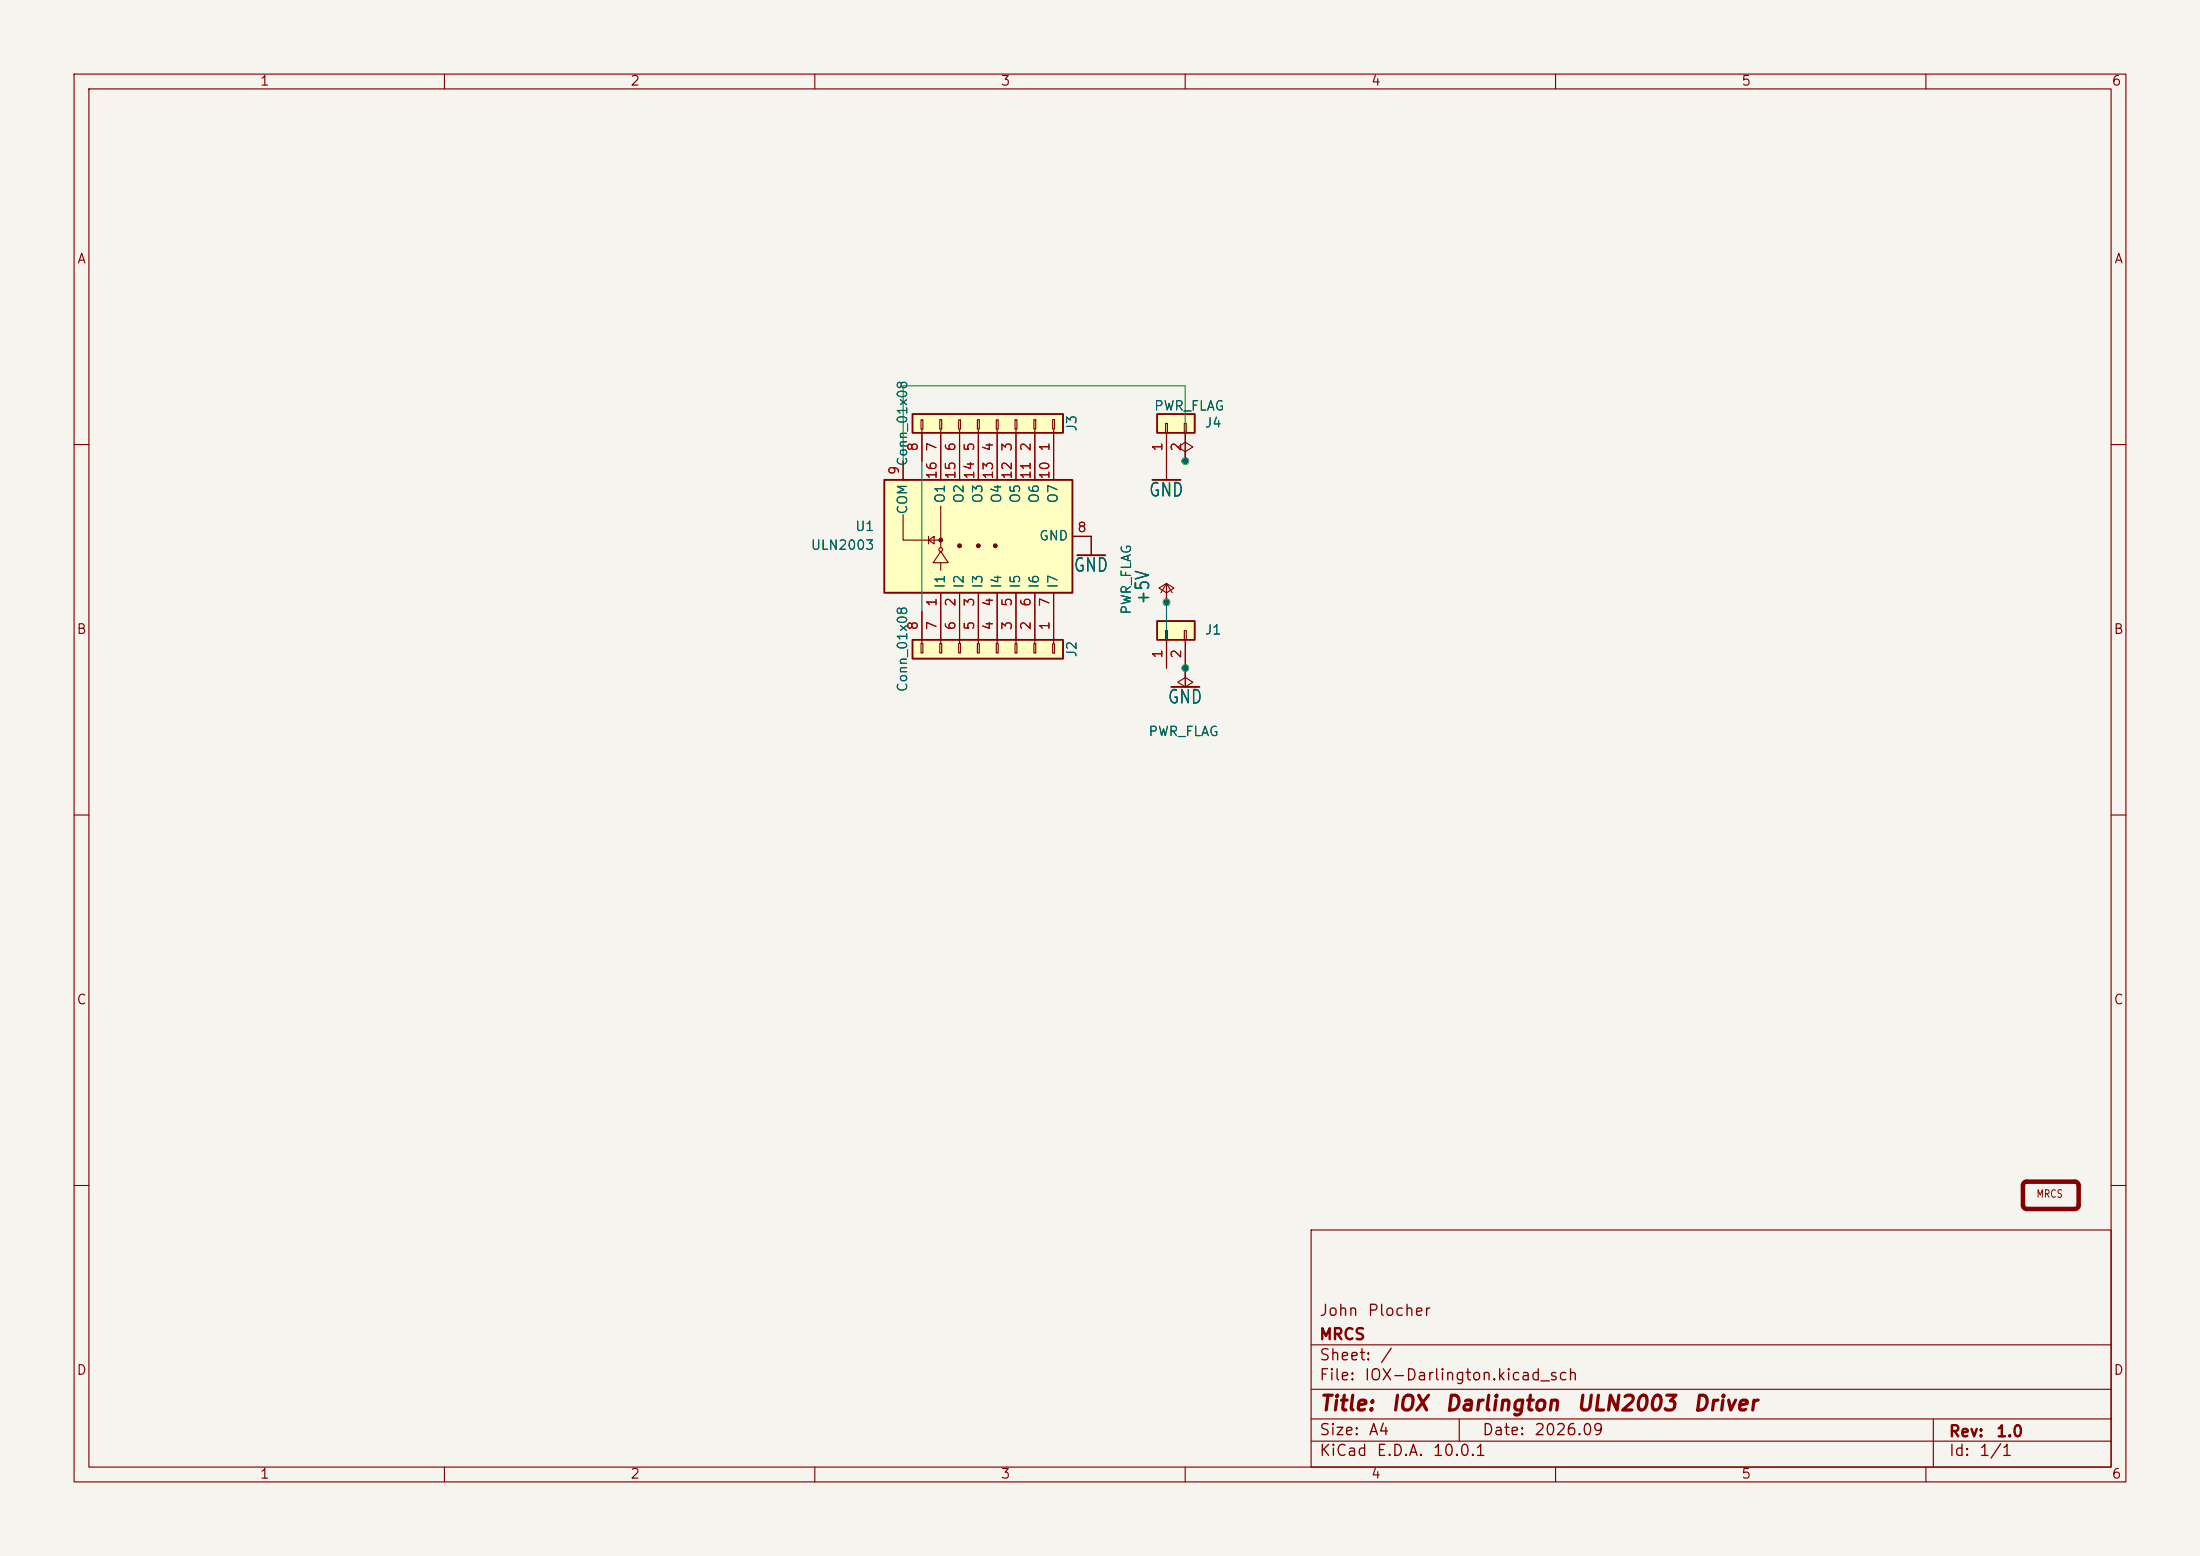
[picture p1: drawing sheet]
<svg xmlns="http://www.w3.org/2000/svg" width="297mm" height="210mm" viewBox="0 0 297 210" stroke-linecap="round" stroke-linejoin="round" font-family="sans-serif">
<path d="M0 0h297v210h-297z" fill="#f5f4ef" stroke="#f5f4ef" stroke-width=".14"/>
<g fill="none" stroke="#840000" stroke-width=".15">
<path d="M10 10h277v190h-277zM12 12h273v186h-273zM60 10v2M110 10v2M160 10v2M210 10v2M260 10v2M10 60h2M285 60h2M10 110h2M285 110h2M10 160h2"/>
<path d="M177 166h108v32h-108zM285 160h2M60 198v2M110 198v2M160 198v2M177 194.5h108M177 191.5h108M177 187.5h108M177 181.5h108M197 191.5v3M210 198v2M260 198v2"/>
<path d="M261 191.5v6.5"/>
</g>
<path d="M123.2 55.9h20.3v2.5h-20.3z" fill="#ffffc2"/>
<g fill="none" stroke="#840000" stroke-width=".15">
<path d="M124.3 56.7h.3v1.2h-.3zM124.5 58v4.2M126.9 56.6h.2v1.3h-.2zM127 58v4.2M129.4 56.7h.3v1.2h-.3zM129.5 58v4.2M132 56.6h.2v1.3h-.2zM132.1 58v4.2M134.5 56.7h.3v1.2h-.3zM134.6 58v4.2M137 56.6h.3v1.3h-.3zM137.2 58v4.2"/>
<path d="M139.6 56.6h.2v1.3h-.2zM139.7 58v4.2M142.1 56.6h.3v1.3h-.3zM142.2 58v4.2"/>
</g>
<path d="M123.2 55.9h20.3v2.5h-20.3z" fill="none" stroke="#840000" stroke-width=".25"/>
<path d="M119.4 64.8h25.4v15.2h-25.4z" fill="#ffffc2"/>
<path d="M119.4 64.8h25.4v15.2h-25.4z" fill="none" stroke="#840000" stroke-width=".25"/>
<g fill="none" stroke="#840000" stroke-width=".15">
<path d="M121.9 69.5v3.4h5.1M121.9 62.2v2.6M125.3 72.9l.8-.5v1zM125.3 72.4v1M127 74.4l1 1.5h-2zM127 62.2v2.6M127 68.3v5.6M127 75.9v1.1M129.5 62.2v2.6M132.1 62.2v2.6M134.6 62.2v2.6M137.2 62.2v2.6"/>
<path d="M139.7 62.2v2.6M142.2 62.2v2.6M144.8 72.4h2.5M127 80v2.6M129.5 80v2.6M132.1 80v2.6M134.6 80v2.6M137.2 80v2.6M139.7 80v2.6M142.2 80v2.6"/>
<circle cx="127" cy="74.2" r=".25"/>
</g>
<g fill="#840000" stroke="#840000" stroke-width=".15">
<circle cx="129.5" cy="73.7" r=".25"/>
<circle cx="132.1" cy="73.7" r=".25"/>
<circle cx="134.4" cy="73.7" r=".25"/>
<circle cx="127" cy="72.9" r=".25"/>
</g>
<path d="M123.2 86.4h20.3v2.5h-20.3z" fill="#ffffc2"/>
<g fill="none" stroke="#840000" stroke-width=".15">
<path d="M160 61l1-.7-1-.6-1 .6 1 .7v1.2M160 62.2h.1M124.3 86.9h.3v1.2h-.3zM124.5 82.6v4.2M126.9 86.9h.2v1.2h-.2zM127 82.6v4.2M129.4 86.9h.3v1.2h-.3zM129.5 82.6v4.2M132 86.9h.2v1.2h-.2zM132.1 82.6v4.2M134.5 86.9h.3v1.2h-.3zM134.6 82.6v4.2"/>
<path d="M137 86.9h.3v1.2h-.3zM137.2 82.6v4.2M139.6 86.9h.2v1.2h-.2zM139.7 82.6v4.2M142.1 86.9h.3v1.3h-.3zM142.2 82.6v4.2"/>
</g>
<path d="M123.2 86.4h20.3v2.5h-20.3z" fill="none" stroke="#840000" stroke-width=".25"/>
<path d="M156.2 55.9h5.1v2.5h-5.1z" fill="#ffffc2"/>
<path d="M156.2 55.9h5.1v2.5h-5.1zM145.4 74.9h3.8M155.6 64.8h3.8M158.1 92.7h3.8" fill="none" stroke="#840000" stroke-width=".25"/>
<g fill="none" stroke="#840000" stroke-width=".15">
<path d="M157.4 57.2h.2v1.2h-.2zM157.5 58.4v6.4M159.9 57.2h.2v1.2h-.2zM160 58.4v3.8M147.3 72.4v2.5M157.5 78.7v2.6M157.5 78.7l-.8 1.3M157.5 78.7l.7 1.3M157.5 80l1-.6-1-.7-1 .7 1 .6v1.3M157.5 81.3h.1M160 90.2v1.2l1 .7-1 .6-1-.6 1-.7M160 90.2h.1"/>
<path d="M160 90.2v2.5"/>
</g>
<path d="M280.6 160a.5 .5 0 0 0-.5-.5h-6.5a.51 .51 0 0 0-.5 .5v2.7a.51 .51 0 0 0 .5 .5h6.5a.51 .51 0 0 0 .5-.5v-2.7" fill="none" stroke="#840000" stroke-width=".61"/>
<path d="M156.2 83.8h5.1v2.6h-5.1z" fill="#ffffc2"/>
<path d="M156.2 83.8h5.1v2.6h-5.1z" fill="none" stroke="#840000" stroke-width=".25"/>
<g fill="none" stroke="#840000" stroke-width=".15">
<path d="M124.5 58.4v3.8M127 58.4v6.4M129.5 58.4v6.4M132.1 58.4v6.4M134.6 58.4v6.4M137.2 58.4v6.4M139.7 58.4v6.4M142.2 58.4v6.4M157.5 58.4v6.4M160 58.4v3.8M121.9 62.2v2.6M144.8 72.4h2.5v2.5"/>
<path d="M160 62.2h.1M124.5 82.6v3.8M127 80v6.4M129.5 80v6.4M132.1 80v6.4M134.6 80v6.4M137.2 80v6.4M139.7 80v6.4M142.2 80v6.4M157.4 85.1h.2v1.3h-.2zM157.5 81.3h.1M157.5 86.4v3.8"/>
<path d="M159.9 85.1h.2v1.3h-.2zM160 90.2h.1M160 86.4v6.3"/>
</g>
<path d="M121.9 62.2v-10.1h38.1v10.1M124.5 62.2v20.4M157.5 81.3v8.9" fill="none" stroke="#009600" stroke-width=".15"/>
<g fill="#009600" stroke="#009600" stroke-width=".14">
<circle cx="160" cy="62.2" r=".46"/>
<circle cx="157.5" cy="81.3" r=".46"/>
<circle cx="160" cy="90.2" r=".46"/>
</g>
<g font-size="2" fill="#840000">
<text x="178" y="190.9">Title:</text>
<text x="187.7" y="190.9">IOX</text>
<text x="194.9" y="190.9">Darlington</text>
<text x="212.7" y="190.9">ULN2003</text>
<text x="228.4" y="190.9">Driver</text>
</g>
<g font-size="1.8" fill="#006464">
<text x="155" y="67.5">GND</text>
<text x="144.8" y="77.6">GND</text>
<text x="155.6" y="81.7" transform="rotate(-90 155.6 81.7)">+5V</text>
<text x="157.5" y="95.4">GND</text>
</g>
<g font-size="1.5" fill="#840000">
<text x="178" y="178">John</text>
<text x="184.5" y="178">Plocher</text>
<text x="178" y="184">Sheet:</text>
<text x="178" y="181.2">MRCS</text>
<text x="186.2" y="184">/</text>
<text x="178" y="186.7">File:</text>
<text x="184.1" y="186.7">IOX-Darlington.kicad_sch</text>
<text x="178" y="196.9">KiCad</text>
<text x="178" y="194.1">Size:</text>
<text x="184.7" y="194.1">A4</text>
<text x="185.7" y="196.9">E.D.A.</text>
<text x="193.3" y="196.9">10.0.1</text>
<text x="200" y="194.1">Date:</text>
<text x="207" y="194.1">2026.09</text>
<text x="263" y="194.3">Rev:</text>
<text x="263" y="196.9">Id:</text>
<text x="267.1" y="196.9">1/1</text>
<text x="269.4" y="194.3">1.0</text>
</g>
<g font-size="1.3" fill="#840000">
<text x="35" y="11.9">1</text>
<text x="85" y="11.9">2</text>
<text x="135" y="11.9">3</text>
<text x="185" y="11.9">4</text>
<text x="235" y="11.9">5</text>
<text x="285" y="11.9">6</text>
<text x="10.3" y="35.9">A</text>
<text x="285.3" y="35.9">A</text>
<text x="10.3" y="85.9">B</text>
<text x="285.3" y="85.9">B</text>
<text x="10.3" y="135.9">C</text>
<text x="285.3" y="135.9">C</text>
<text x="10.3" y="185.9">D</text>
<text x="285.3" y="185.9">D</text>
<text x="35" y="199.9">1</text>
<text x="85" y="199.9">2</text>
<text x="135" y="199.9">3</text>
<text x="185" y="199.9">4</text>
<text x="235" y="199.9">5</text>
<text x="285" y="199.9">6</text>
</g>
<g font-size="1.3" fill="#006464">
<text x="145.6" y="58.3" transform="rotate(-90 145.6 58.3)">J3</text>
<text x="155.7" y="55.7">PWR_FLAG</text>
<text x="162.6" y="58">J4</text>
<text x="122.8" y="63" transform="rotate(-90 122.8 63)">Conn_01x08</text>
<text x="115.4" y="72">U1</text>
<text x="122.8" y="69.5" transform="rotate(-90 122.8 69.5)">COM</text>
<text x="127.9" y="68" transform="rotate(-90 127.9 68)">O1</text>
<text x="130.4" y="68" transform="rotate(-90 130.4 68)">O2</text>
<text x="132.9" y="68" transform="rotate(-90 132.9 68)">O3</text>
<text x="135.5" y="68" transform="rotate(-90 135.5 68)">O4</text>
<text x="138" y="68" transform="rotate(-90 138 68)">O5</text>
<text x="140.6" y="68" transform="rotate(-90 140.6 68)">O6</text>
<text x="143.1" y="68" transform="rotate(-90 143.1 68)">O7</text>
<text x="109.4" y="74.5">ULN2003</text>
<text x="140.2" y="73.3">GND</text>
<text x="127.9" y="79.5" transform="rotate(-90 127.9 79.5)">I1</text>
<text x="130.4" y="79.5" transform="rotate(-90 130.4 79.5)">I2</text>
<text x="132.9" y="79.5" transform="rotate(-90 132.9 79.5)">I3</text>
<text x="135.5" y="79.5" transform="rotate(-90 135.5 79.5)">I4</text>
<text x="138" y="79.5" transform="rotate(-90 138 79.5)">I5</text>
<text x="140.6" y="79.5" transform="rotate(-90 140.6 79.5)">I6</text>
<text x="143.1" y="79.5" transform="rotate(-90 143.1 79.5)">I7</text>
<text x="153" y="83.1" transform="rotate(-90 153 83.1)">PWR_FLAG</text>
<text x="145.6" y="88.8" transform="rotate(-90 145.6 88.8)">J2</text>
<text x="162.6" y="86">J1</text>
<text x="122.8" y="93.5" transform="rotate(-90 122.8 93.5)">Conn_01x08</text>
<text x="154.9" y="99.7">PWR_FLAG</text>
</g>
<g font-size="1.3" fill="#a90000">
<text x="121.7" y="64.2" transform="rotate(-90 121.7 64.2)">9</text>
<text x="124.2" y="61" transform="rotate(-90 124.2 61)">8</text>
<text x="126.7" y="64.8" transform="rotate(-90 126.7 64.8)">16</text>
<text x="126.7" y="61" transform="rotate(-90 126.7 61)">7</text>
<text x="129.3" y="64.8" transform="rotate(-90 129.3 64.8)">15</text>
<text x="129.3" y="61" transform="rotate(-90 129.3 61)">6</text>
<text x="131.8" y="64.8" transform="rotate(-90 131.8 64.8)">14</text>
<text x="131.8" y="61" transform="rotate(-90 131.8 61)">5</text>
<text x="134.4" y="64.8" transform="rotate(-90 134.4 64.8)">13</text>
<text x="134.4" y="61" transform="rotate(-90 134.4 61)">4</text>
<text x="136.9" y="64.8" transform="rotate(-90 136.9 64.8)">12</text>
<text x="136.9" y="61" transform="rotate(-90 136.9 61)">3</text>
<text x="139.4" y="64.8" transform="rotate(-90 139.4 64.8)">11</text>
<text x="139.4" y="61" transform="rotate(-90 139.4 61)">2</text>
<text x="142" y="64.8" transform="rotate(-90 142 64.8)">10</text>
<text x="142" y="61" transform="rotate(-90 142 61)">1</text>
<text x="157.2" y="61" transform="rotate(-90 157.2 61)">1</text>
<text x="159.8" y="61" transform="rotate(-90 159.8 61)">2</text>
<text x="145.3" y="72.1">8</text>
<text x="126.7" y="82" transform="rotate(-90 126.7 82)">1</text>
<text x="129.3" y="82" transform="rotate(-90 129.3 82)">2</text>
<text x="131.8" y="82" transform="rotate(-90 131.8 82)">3</text>
<text x="134.4" y="82" transform="rotate(-90 134.4 82)">4</text>
<text x="136.9" y="82" transform="rotate(-90 136.9 82)">5</text>
<text x="139.4" y="82" transform="rotate(-90 139.4 82)">6</text>
<text x="142" y="82" transform="rotate(-90 142 82)">7</text>
<text x="124.2" y="85.2" transform="rotate(-90 124.2 85.2)">8</text>
<text x="126.7" y="85.2" transform="rotate(-90 126.7 85.2)">7</text>
<text x="129.3" y="85.2" transform="rotate(-90 129.3 85.2)">6</text>
<text x="131.8" y="85.2" transform="rotate(-90 131.8 85.2)">5</text>
<text x="134.4" y="85.2" transform="rotate(-90 134.4 85.2)">4</text>
<text x="136.9" y="85.2" transform="rotate(-90 136.9 85.2)">3</text>
<text x="139.4" y="85.2" transform="rotate(-90 139.4 85.2)">2</text>
<text x="142" y="85.2" transform="rotate(-90 142 85.2)">1</text>
<text x="157.2" y="89" transform="rotate(-90 157.2 89)">1</text>
<text x="159.8" y="89" transform="rotate(-90 159.8 89)">2</text>
</g>
<text font-size="1" fill="#840000" x="274.9" y="161.9">MRCS</text>
</svg>
